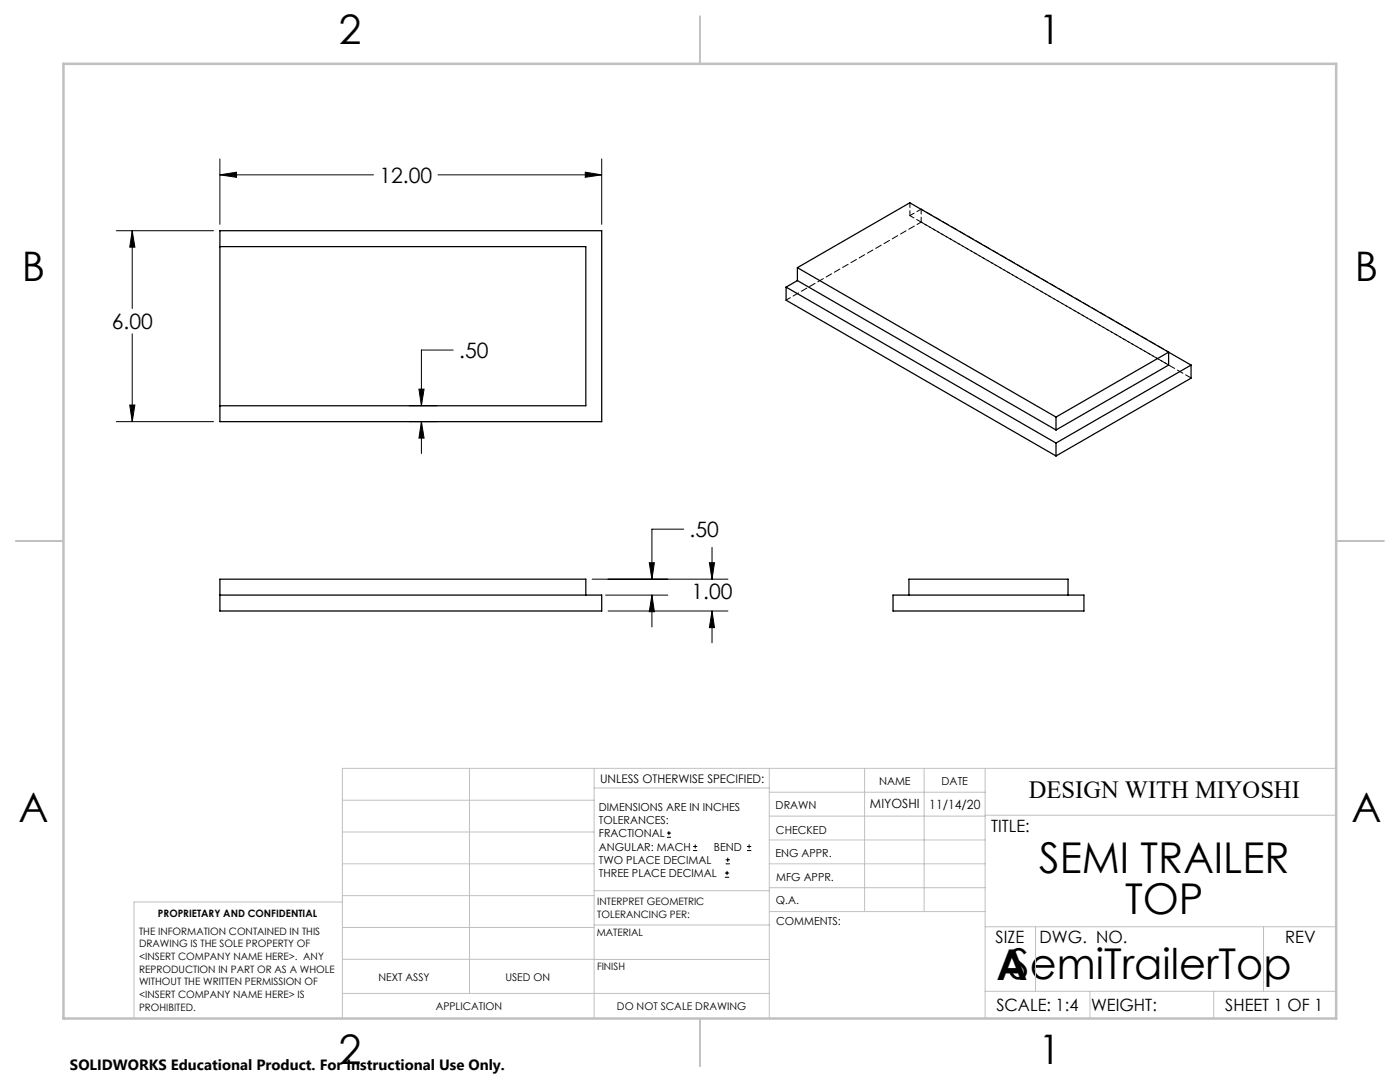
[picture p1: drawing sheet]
<svg xmlns="http://www.w3.org/2000/svg" width="279mm" height="216mm" viewBox="0 0 279 216" stroke-linecap="round" stroke-linejoin="round" font-family="sans-serif">
<g fill="none" stroke="#000" stroke-width=".2">
<path d="M43.9 31.7v13.1M43.9 34.9h30.6M43.9 34.9l3.3-.5v1zM87.4 34.9h32.7M116.8 34.4l3.3 .5-3.3 .5zM120.1 31.7v13.1M23.2 46h19.4M26.4 46v15.6M26.4 46l.5 3.3h-1zM26.4 66.6v17.5M83.6 77.6h1l-.5 3.4zM90.5 69.8h-6.4v11.2"/>
<path d="M23.2 84.1h19.4M25.9 80.8h1l-.5 3.3zM81.7 84.1h5.6M81.7 81h5.6M84.1 84.1l.5 3.3h-1zM84.1 84.1v6.4M118.2 115.6h27.1M120.9 118.7h12.4M129.6 112.3h1l-.5 3.3zM130.1 118.7l.5 3.4h-1zM130.1 118.7v6.4M136.5 105.6h-6.4v10"/>
<path d="M141.6 112.3h1l-.5 3.3zM142.1 109.2v6.4M121.4 121.9h23.9M142.1 121.9l.5 3.3h-1zM142.1 121.9v6.4M133.1 167.1h.8M133.1 166.2h.8M133.5 165.8v.9M138.3 169.7h.8M138.3 168.9h.8M138.7 168.5v.8M144.7 175h.8"/>
<path d="M144.7 174.2h.8M144.8 172.4h.9M144.8 171.6h.9M145.1 173.8v.8M145.2 171.1v.9M149.1 169.7h.8M149.1 168.9h.8M149.5 168.5v.8"/>
</g>
<g fill="none" stroke="#c0c0c0" stroke-width=".2">
<path d="M68.3 159.7h50.3M93.7 153.3v44.9M118.6 153.3v49.9M118.6 157.2h34.9M153.5 153.3v49.9M153.5 158.1h43.1M172.5 153.3v28.6M184.4 153.3v28.6M196.6 153.3v49.9M266.7 153.3h-198.4v49.9M68.3 178.7h50.3M68.3 172.4h50.3"/>
<path d="M68.3 166h50.3M68.3 180h-41.6v23.2M118.6 177.7h35M153.5 167.6h43.1M153.5 162.8h43.1M153.5 172.4h43.1M153.5 177.1h43.1M196.6 162.7h70.1M68.3 198.2h85.2M68.3 191.4l85.2 .1M68.3 185.1h50.3M118.6 184.6h35"/>
<path d="M153.6 181.9h43M196.6 197.8h70.1M196.6 184.9h70.1M206.7 184.9v12.9M217.5 197.8v5.4M242.2 197.8v5.4M252.2 184.9v12.9"/>
</g>
<path d="M139.7 3.2v9.5M3.1 107.9h9.6M266.7 107.9h9.5M139.7 203.2v9.6" fill="none" stroke="#c0c0c0" stroke-width=".25"/>
<path d="M12.7 12.7h254v190.5h-254z" fill="none" stroke="#c0c0c0" stroke-width=".5"/>
<path d="M142.1 121.9l.5 3.3h-1zM141.6 112.3h1l-.5 3.3zM129.6 112.3h1l-.5 3.3zM130.1 118.7l.5 3.4h-1zM26.4 46l.5 3.3h-1zM25.9 80.8h1l-.5 3.3zM43.9 34.9l3.3-.5v1zM116.8 34.4l3.3 .5-3.3 .5zM83.6 77.6h1l-.5 3.4zM84.1 84.1l.5 3.3h-1z" fill="#000"/>
<g fill="none" stroke="#000" stroke-width=".25">
<path d="M43.9 46h76.2v38.1h-76.2zM43.9 49.2h73v31.8h-73M156.9 57.3v2.6l53.8 31.1M156.9 57.3l53.8 31.1M159.1 56l-2.2 1.3M159.1 56l51.6 29.8M159.1 53.4l51.6 29.8M159.1 53.4l22.5-12.9 51.6 29.8M159.1 53.4v2.6M233.2 70.3l4.5 2.5M233.2 70.3v2.5l-22.5 13M233.2 70.3l-22.5 12.9"/>
<path d="M237.7 72.8v2.7l-27 15.5M237.7 72.8l-27 15.6M210.7 83.2v2.6M210.7 88.4v2.6M43.9 118.7h76.2v3.2h-76.2v-6.3h73v3.1M178.2 118.7h38.1v3.2h-38.1zM181.4 118.7v-3.1h31.7v3.1"/>
</g>
<path d="M233.2 72.8l-51.6-29.8" fill="none" stroke="#000" stroke-width=".2" stroke-dasharray="1.3 .6" stroke-dashoffset=".4"/>
<path d="M181.6 40.4v2.6M183.8 41.7l-2.2 1.3M183.8 41.7v2.6M183.8 44.3l-26.9 15.6" fill="none" stroke="#000" stroke-width=".2" stroke-dasharray="1.3 .6" stroke-dashoffset=".3"/>
<path d="M233.2 70.2l-49.4-28.5" fill="none" stroke="#000" stroke-width=".2" stroke-dasharray="1.3 .6" stroke-dashoffset=".7"/>
<path d="M237.7 75.4l-53.9-31.1" fill="none" stroke="#000" stroke-width=".2" stroke-dasharray="1.3 .6"/>
<g font-size="8.5">
<text x="207.4" y="174.2">SEMI TRAILER</text>
<text x="224.5" y="182.3">TOP</text>
<text x="198.9" y="195.5">ASemiTrailerTop</text>
</g>
<g font-size="8.1">
<text x="67.6" y="8.9">2</text>
<text x="207.3" y="8.9">1</text>
<text x="4.4" y="56.1">B</text>
<text x="270.4" y="56.1">B</text>
<text x="3.7" y="164.1">A</text>
<text x="269.7" y="164.1">A</text>
<text x="67.6" y="212.4">2</text>
<text x="207.3" y="212.4">1</text>
</g>
<text font-size="4.9" x="205.3" y="159.3">DESIGN WITH MIYOSHI</text>
<g font-size="4.2">
<text x="75.7" y="36.5">12.00</text>
<text x="22.3" y="65.7">6.00</text>
<text x="91.7" y="71.4">.50</text>
<text x="137.6" y="107.2">.50</text>
<text x="138" y="119.5">1.00</text>
</g>
<g font-size="3.4">
<text x="197.8" y="166">TITLE:</text>
<text x="198.7" y="188.1">SIZE</text>
<text x="207.5" y="188.1">DWG. NO.</text>
<text x="256.5" y="188.2">REV</text>
<text x="198.8" y="201.7">SCALE: 1:4</text>
<text x="217.7" y="201.8">WEIGHT:</text>
<text x="244.5" y="201.7">SHEET 1 OF 1</text>
</g>
<text font-size="3" x="14" y="213.5">SOLIDWORKS Educational Product. For Instructional Use Only.</text>
<g font-size="2.5">
<text x="173.6" y="161.3">MIYOSHI</text>
<text x="185.5" y="161.4">11/14/20</text>
</g>
<text font-size="2.4" x="119.8" y="156.2">UNLESS OTHERWISE SPECIFIED:</text>
<g font-size="2.2">
<text x="119.5" y="161.8">DIMENSIONS ARE IN INCHES</text>
<text x="154.8" y="161.4">DRAWN</text>
<text x="175.4" y="156.6">NAME</text>
<text x="187.9" y="156.7">DATE</text>
<text x="119.5" y="164.4">TOLERANCES:</text>
<text x="119.5" y="167.1">FRACTIONAL</text>
<text x="154.9" y="166.3">CHECKED</text>
<text x="119.5" y="169.7">ANGULAR: MACH</text>
<text x="119.5" y="172.4">TWO PLACE DECIMAL</text>
<text x="142.5" y="169.7">BEND</text>
<text x="154.8" y="171">ENG APPR.</text>
<text x="119.5" y="175">THREE PLACE DECIMAL</text>
<text x="154.9" y="175.7">MFG APPR.</text>
<text x="154.9" y="180.4">Q.A.</text>
<text x="154.9" y="184.6">COMMENTS:</text>
</g>
<g font-size="2.1">
<text x="75.5" y="195.7">NEXT ASSY</text>
<text x="100.9" y="195.7">USED ON</text>
<text x="86.9" y="201.5">APPLICATION</text>
<text x="123.1" y="201.6">DO NOT SCALE DRAWING</text>
</g>
<g font-size="2">
<text x="31.5" y="182.9">PROPRIETARY AND CONFIDENTIAL</text>
<text x="119.2" y="180.6">INTERPRET GEOMETRIC</text>
<text x="119.2" y="183.1">TOLERANCING PER:</text>
<text x="27.8" y="186.5">THE INFORMATION CONTAINED IN THIS</text>
<text x="27.8" y="189">DRAWING IS THE SOLE PROPERTY OF</text>
<text x="27.8" y="191.6">&lt;INSERT COMPANY NAME HERE&gt;. ANY</text>
<text x="119.1" y="186.7">MATERIAL</text>
<text x="27.8" y="194.1">REPRODUCTION IN PART OR AS A WHOLE</text>
<text x="27.8" y="196.6">WITHOUT THE WRITTEN PERMISSION OF</text>
<text x="119.1" y="193.5">FINISH</text>
<text x="27.8" y="199.1">&lt;INSERT COMPANY NAME HERE&gt; IS</text>
<text x="27.8" y="201.7">PROHIBITED.</text>
</g>
</svg>
